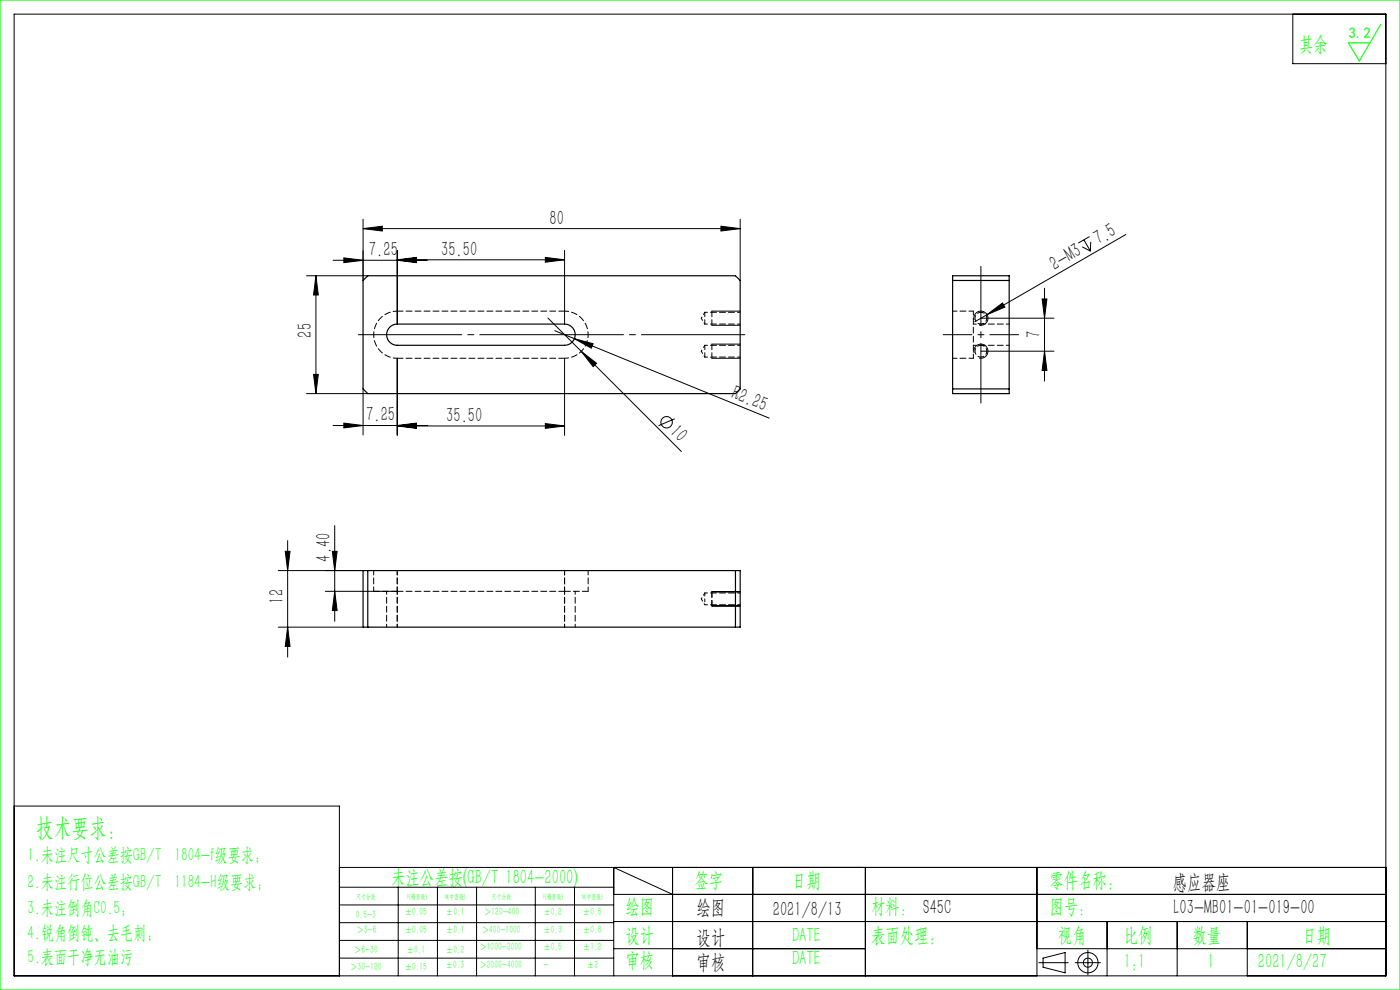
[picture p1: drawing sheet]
<svg xmlns="http://www.w3.org/2000/svg" width="297mm" height="210mm" viewBox="0 0 297 210" stroke-linecap="round" stroke-linejoin="round" font-family="sans-serif">
<g fill="none" stroke="#000" stroke-width=".21">
<path d="M3 3h291v204h-291zM274.3 3v10.5h19.7M65 58.5h13M67 58.5l.5 4.1h-1zM67 58.5v25M70.7 55.2h19.9M72.9 54.7l4.1 .5-4.1 .5zM77 48.5l4.1-.5v1zM77 46.5v13M77 48.5h80M84.3 55.2l4.1-.5v1zM84.3 55.1l4.1-.5v1z"/>
<path d="M84.3 53.1v15.6M84.3 55.1h35.5M115.7 54.6l4.1 .5-4.1 .5zM119.8 53.1v15.6M152.9 48l4.1 .5-4.1 .5zM157 46.5v13M229.6 52.4l1.7 .9M229.9 50.9l1.4 2.4M231.1 50.2l-2.4 1.4M231.4 51.3l-.1 2M238.8 49.8l-29.4 16.9M66.5 79.4h1l-.5 4.1z"/>
<path d="M84.3 76v16.4M116.2 67.5l7.1 7M117.7 70.1l4.2 1.7M119.8 76v16.4M121.9 71.8l3.9 1.1-.4 1zM121.9 71.8l41.3 16.9M123.3 74.5l3.3 2.6-.8 .7zM123.3 74.5l21.3 21.3M151 76h6M151 73h6M151 69h6M151 66h6"/>
<path d="M206.6 74.9a1.5 1.5 0 0 1 1.4-1.9 1.5 1.5 0 0 1 1.6 1.6 1.5 1.5 0 0 1-1.9 1.3M206.6 67.9a1.5 1.5 0 0 1 1.4-1.9 1.5 1.5 0 0 1 1.6 1.6 1.5 1.5 0 0 1-1.9 1.3M208.1 67.5h15.5M208.1 74.5h15.5M209.4 66.7l3.3-2.4 .5 .8zM209.4 66.7l-2.6 1.5M221.1 63.4h1l-.5 4.1zM221.6 61.1v19.7M221.6 74.5l.5 4.1h-1zM65 83.5h13M70.7 90.3h19.9M72.9 89.8l4.1 .5-4.1 .5z"/>
<path d="M77 82.5v9.8M84.3 90.3l4.1-.5v1zM84.3 90.4l4.1-.6v1.1zM84.3 90.4h35.5M115.7 89.8l4.1 .6-4.1 .5zM143.1 88.8l-3.4 1.5M60.5 117h1l-.5 4zM61 114.7v24.7M70.5 117h1l-.5 4zM71 111.5v20.3M59 121h18M59 133h18"/>
<path d="M61 133l.5 4.1h-1zM69 125.4h15.3M71 125.4l.5 4.1h-1zM151 128.5h6M151 125.5h6M3 171h69v36M72 184h222M72 188.2h58.2M72 192h58.2M72 195.7h58.2M72 199.5h58.2M84.5 188.2v18.8"/>
<path d="M92.8 188.2v18.8M101.1 188.2v18.8M113.6 188.2v18.8M121.9 188.2v18.8M130.2 189.7h163.8M130.2 195.5h163.8M142.7 189.7l-12.5-5.7v23M142.7 184v23M159.7 184v23M183.6 184v23M220 184v23M234.9 195.5v11.5"/>
<path d="M249.7 195.5v11.5M264.6 195.5v11.5M72 203.2h58.2M130.2 201.2h53.4M220 201.2h74M220.4 204.2h6.2M221.3 203.2l4.7-1.1v4.3l-4.7-1.2zM228.1 204.2h5.3M230.8 201.5v5.3"/>
<circle cx="141.4" cy="89.6" r="1.21"/>
<circle cx="230.8" cy="204.2" r="2.15"/>
<circle cx="230.8" cy="204.2" r=".96"/>
</g>
<path d="M216.1 71h-16" fill="none" stroke="#000" stroke-width=".21" stroke-dasharray="30.5 1.3 1.3 1.3" stroke-dashoffset="24.4"/>
<path d="M208.1 85.5v-29" fill="none" stroke="#000" stroke-width=".21" stroke-dasharray="30.5 1.3 1.3 1.3" stroke-dashoffset="17.9"/>
<path d="M158 71h-82" fill="none" stroke="#000" stroke-width=".21" stroke-dasharray="30.5 1.3 1.3 1.3" stroke-dashoffset="8.5"/>
<path d="M0 0h297v210h-297zM292.9 5.2l-4.5 7.7-2.4-3.8h4.6" fill="none" stroke="#0f0" stroke-width=".25"/>
<path d="M151 73v3M151 66v3M151 125.5v3" fill="none" stroke="#000" stroke-width=".21" stroke-dasharray="1.3 .6" stroke-dashoffset=".1"/>
<g fill="#000">
<path d="M121.9 71.8l3.9 1.1-.4 1zM123.3 74.5l3.3 2.6-.8 .7zM209.4 66.7l3.3-2.4 .5 .8z"/>
<path d="M67 58.5l.5 4.1h-1zM66.5 79.4h1l-.5 4.1zM221.1 63.4h1l-.5 4.1zM221.6 74.5l.5 4.1h-1zM60.5 117h1l-.5 4zM61 133l.5 4.1h-1z"/>
<path d="M77 48.5l4.1-.5v1zM152.9 48l4.1 .5-4.1 .5z"/>
<path d="M84.3 55.2l4.1-.5v1zM72.9 54.7l4.1 .5-4.1 .5zM115.7 54.6l4.1 .5-4.1 .5zM84.3 55.1l4.1-.5v1zM84.3 90.3l4.1-.5v1zM72.9 89.8l4.1 .5-4.1 .5zM115.7 89.8l4.1 .6-4.1 .5zM84.3 90.4l4.1-.6v1.1z"/>
<path d="M71 125.4l.5 4.1h-1zM70.5 117h1l-.5 4z"/>
</g>
<path d="M77 59.5l1-1h78l1 1v23l-1 1h-78l-1-1zM202.1 58.5h12v25h-12zM202.1 59.5h12M82.8 69.3l.7-.4 .8-.2h35.5a2.25 2.25 0 0 1 2.2 2.3 2.25 2.25 0 0 1-2.2 2.2h-35.5a2.25 2.25 0 0 1-2.1-1.4 2.25 2.25 0 0 1 .6-2.5zM202.1 82.5h12M77 121h80v12h-80zM78 121v12M156 121v12" fill="none" stroke="#000" stroke-width=".25"/>
<path d="M149.5 66.2v2.5M149.5 73.2v2.5M202.1 76h4.4M206.5 66h-4.4M79.3 121v4.4M84.3 121v4.4M84.3 125.4v-4.4M119.8 125.4v-4.4M119.8 121v4.4M124.8 125.4v-4.4" fill="none" stroke="#000" stroke-width=".21" stroke-dasharray="1.3 .6" stroke-dashoffset=".3"/>
<path d="M119.8 76h-35.5M119.8 66h-35.5M79.3 125.4h5M119.8 125.4h5M119.8 125.4h-35.5" fill="none" stroke="#000" stroke-width=".21" stroke-dasharray="1.3 .6"/>
<path d="M84.3 76a5 5 0 0 1-5-5 5 5 0 0 1 5-5M119.8 66a5 5 0 0 1 5 5 5 5 0 0 1-5 5M206.5 76v-10" fill="none" stroke="#000" stroke-width=".21" stroke-dasharray="1.3 .6" stroke-dashoffset=".4"/>
<path d="M148.8 67.5l.7 1.2M148.8 74.5l.7 1.2M149.5 68.7h7.5M149.5 75.7h7.5M149.5 66.2l-.7 1.3M149.5 73.2l-.7 1.3M157 66.2h-7.5M157 73.2h-7.5M148.8 127l.7 1.3M149.5 128.3h7.5M149.5 125.8l-.7 1.2M157 125.8h-7.5" fill="none" stroke="#000" stroke-width=".21" stroke-dasharray="1.3 .6" stroke-dashoffset=".7"/>
<path d="M206.5 73.2h7.6M214.1 68.7h-7.6M82 125.4v7.6M84.3 125.4v7.6M84.3 133v-7.6M119.8 133v-7.6M119.8 125.4v7.6M122 133v-7.6M149.5 127v1.3M149.5 125.8v1.2" fill="none" stroke="#000" stroke-width=".21" stroke-dasharray="1.3 .6" stroke-dashoffset=".6"/>
<path d="M208.1 66.2a1.25 1.25 0 0 1 1.1 1.8 1.25 1.25 0 0 1-2.1 .3 1.25 1.25 0 0 1 .7-2l.3-.1M208.1 73.2a1.25 1.25 0 0 1 1.1 1.8 1.25 1.25 0 0 1-2.1 .3 1.25 1.25 0 0 1 .7-2l.3-.1" fill="none" stroke="#000" stroke-width=".21" stroke-dasharray="1.3 .6" stroke-dashoffset=".5"/>
<text font-size="5.4" fill="#0f0" x="7.7" y="177.2">技术要求：</text>
<g font-size="4.4" fill="#0f0">
<text x="275.6" y="10.8">其余</text>
<text x="83" y="187.5">未注公差按(GB/T 1804-2000)</text>
<text x="147.3" y="188">签字</text>
<text x="168" y="188">日期</text>
<text x="222.6" y="188">零件名称：</text>
<text x="132.7" y="193.6">绘图</text>
<text x="184.8" y="193.6">材料： S45C</text>
<text x="222.6" y="193.6">图号：</text>
<text x="132.7" y="199.8">设计</text>
<text x="168" y="199.8">DATE</text>
<text x="184.8" y="199.8">表面处理：</text>
<text x="224.4" y="199.8">视角</text>
<text x="238.4" y="199.8">比例</text>
<text x="253" y="199.8">数量</text>
<text x="276.3" y="199.8">日期</text>
<text x="132.7" y="205.1">审核</text>
<text x="168" y="204.6">DATE</text>
<text x="238.4" y="205.3">1:1</text>
<text x="256.2" y="205.3">1</text>
<text x="266.9" y="205.3">2021/8/27</text>
</g>
<g font-size="4.4">
<text x="116.6" y="47.6">80</text>
<text x="233.1" y="52.1" transform="rotate(-30 233.1 52.1)">7.5</text>
<text x="78.3" y="54.3">7.25</text>
<text x="93.6" y="54.2">35.50</text>
<text x="223.8" y="57.4" transform="rotate(-30 223.8 57.4)">2-M3</text>
<text x="66.1" y="71.6" transform="rotate(-90 66.1 71.6)">25</text>
<text x="220.7" y="71.7" transform="rotate(-90 220.7 71.7)">7</text>
<text x="77.7" y="89.4">7.25</text>
<text x="94.7" y="89.5">35.50</text>
<text x="155" y="84.4" transform="rotate(22 155 84.4)">R2.25</text>
<text x="141.9" y="91.9" transform="rotate(45 141.9 91.9)">10</text>
<text x="70.1" y="119.2" transform="rotate(-90 70.1 119.2)">4.40</text>
<text x="60.1" y="128" transform="rotate(-90 60.1 128)">12</text>
<text x="248.8" y="188.6">感应器座</text>
<text x="147.8" y="194">绘图</text>
<text x="163.9" y="194.3">2021/8/13</text>
<text x="249" y="194">L03-MB01-01-019-00</text>
<text x="147.8" y="200.2">设计</text>
<text x="147.8" y="205.5">审核</text>
</g>
<g font-size="4" fill="#0f0">
<text x="5.9" y="182.6">1.未注尺寸公差按GB/T 1804-f级要求；</text>
<text x="5.9" y="188.4">2.未注行位公差按GB/T 1184-H级要求；</text>
<text x="5.9" y="193.9">3.未注倒角C0.5；</text>
<text x="5.9" y="199.2">4.锐角倒钝、去毛刺；</text>
<text x="5.9" y="204.2">5.表面干净无油污</text>
</g>
<text font-size="3.2" fill="#0f0" x="286.1" y="8">3.2</text>
<g font-size="2.3" fill="#0f0">
<text x="75.5" y="194.7">0.5-3</text>
<text x="75.6" y="198">＞3-6</text>
<text x="85.9" y="194.2">±0.05</text>
<text x="85.9" y="198">±0.05</text>
<text x="94.6" y="194.2">±0.1</text>
<text x="94.6" y="198">±0.1</text>
<text x="102.2" y="198">＞400-1000</text>
<text x="102.7" y="194.2">＞120-400</text>
<text x="115.3" y="194.2">±0.2</text>
<text x="115.3" y="198">±0.3</text>
<text x="123.7" y="194.2">±0.5</text>
<text x="123.7" y="198">±0.8</text>
<text x="75.1" y="202.2">＞6-30</text>
<text x="86.3" y="202.2">±0.1</text>
<text x="94.6" y="202.2">±0.2</text>
<text x="101.7" y="201.6">＞1000-2000</text>
<text x="115.3" y="201.6">±0.5</text>
<text x="123.7" y="201.6">±1.2</text>
<text x="74.3" y="205.8">＞30-120</text>
<text x="85.9" y="205.8">±0.15</text>
<text x="94.5" y="205.4">±0.3</text>
<text x="101.7" y="205.4">＞2000-4000</text>
<text x="115.3" y="205.4">-</text>
<text x="124.5" y="205.4">±2</text>
</g>
<g font-size="1.5" fill="#0f0">
<text x="75.5" y="190.6">尺寸分段</text>
<text x="86.4" y="190.6">F(精密级)</text>
<text x="94.4" y="190.6">M(中密级)</text>
<text x="104.3" y="190.6">尺寸分段</text>
<text x="115.2" y="190.6">F(精密级)</text>
<text x="123.5" y="190.6">M(中密级)</text>
</g>
</svg>
